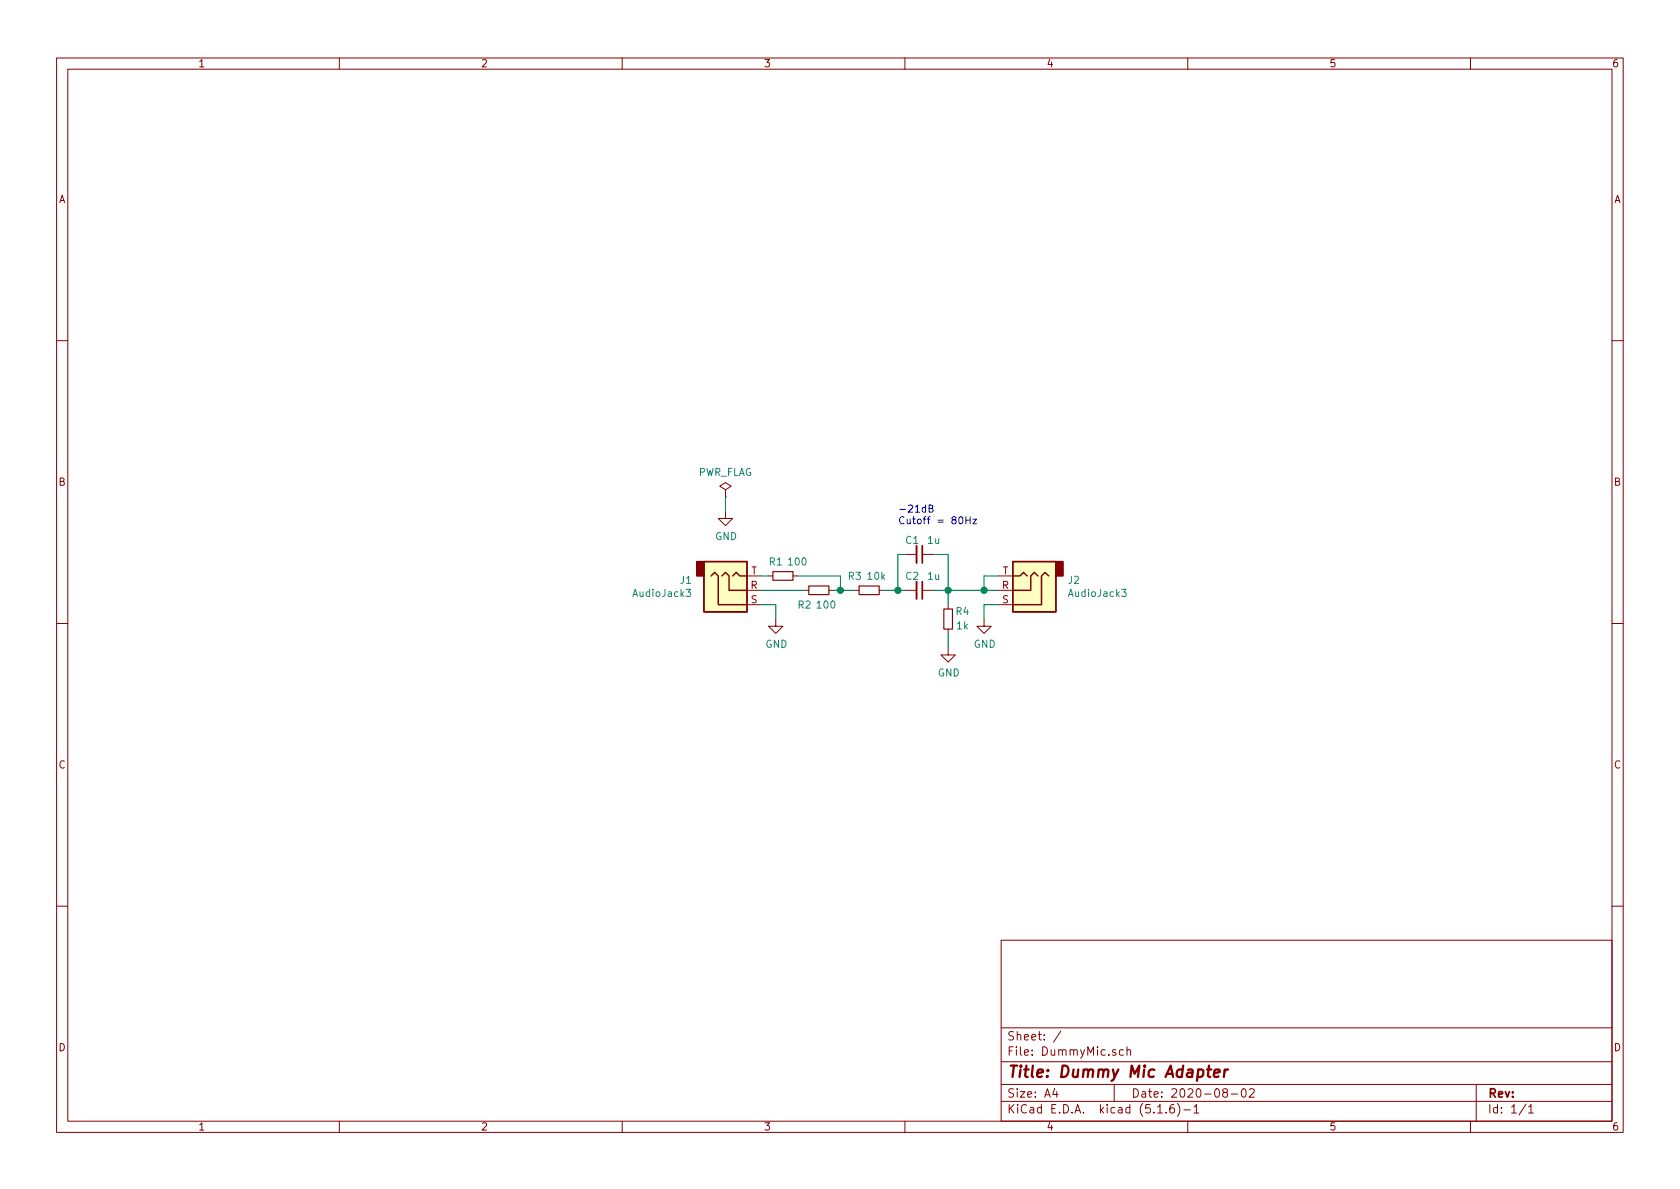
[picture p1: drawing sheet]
EESchema Schematic File Version 4
EELAYER 30 0
EELAYER END
$Descr A4 11693 8268
encoding utf-8
Sheet 1 1
Title "Dummy Mic Adapter"
Date "2020-08-02"
Rev ""
Comp ""
Comment1 ""
Comment2 ""
Comment3 ""
Comment4 ""
$EndDescr
$Comp
L Connector:AudioJack3 J1
U 1 1
P 5100 4100
F 0 "J1" H 4821 4033 50  0000 R CNN
F 1 "AudioJack3" H 4821 4124 50  0000 R CNN
F 2 "toripoyo:PJ-3420" H 5100 4100 50  0001 C CNN
F 3 "~" H 5100 4100 50  0001 C CNN
	1    5100 4100
	1    0    0    1   
$EndComp
$Comp
L Device:R_Small R1
U 1 1
P 5450 4000
F 0 "R1" V 5350 3950 50  0000 C CNN
F 1 "100" V 5350 4100 50  0000 C CNN
F 2 "Resistor_SMD:R_0603_1608Metric_Pad1.05x0.95mm_HandSolder" H 5450 4000 50  0001 C CNN
F 3 "~" H 5450 4000 50  0001 C CNN
	1    5450 4000
	0    1    1    0   
$EndComp
$Comp
L Device:R_Small R2
U 1 1
P 5700 4100
F 0 "R2" V 5800 4000 50  0000 C CNN
F 1 "100" V 5800 4150 50  0000 C CNN
F 2 "Resistor_SMD:R_0603_1608Metric_Pad1.05x0.95mm_HandSolder" H 5700 4100 50  0001 C CNN
F 3 "~" H 5700 4100 50  0001 C CNN
	1    5700 4100
	0    1    1    0   
$EndComp
Wire Wire Line
	5600 4100 5300 4100
Wire Wire Line
	5300 4000 5350 4000
Wire Wire Line
	5550 4000 5850 4000
Wire Wire Line
	5850 4000 5850 4100
Wire Wire Line
	5850 4100 5800 4100
$Comp
L power:GND #PWR02
U 1 1
P 5400 4300
F 0 "#PWR02" H 5400 4050 50  0001 C CNN
F 1 "GND" H 5405 4127 50  0000 C CNN
F 2 "" H 5400 4300 50  0001 C CNN
F 3 "" H 5400 4300 50  0001 C CNN
	1    5400 4300
	1    0    0    -1  
$EndComp
Wire Wire Line
	5400 4300 5400 4200
Wire Wire Line
	5400 4200 5300 4200
$Comp
L Device:C_Small C2
U 1 1
P 6400 4100
F 0 "C2" V 6300 4050 50  0000 C CNN
F 1 "1u" V 6300 4200 50  0000 C CNN
F 2 "Capacitor_SMD:C_0805_2012Metric_Pad1.15x1.40mm_HandSolder" H 6400 4100 50  0001 C CNN
F 3 "~" H 6400 4100 50  0001 C CNN
	1    6400 4100
	0    1    1    0   
$EndComp
$Comp
L Connector:AudioJack3 J2
U 1 1
P 7150 4100
F 0 "J2" H 6870 4033 50  0000 R CNN
F 1 "AudioJack3" H 6870 4124 50  0000 R CNN
F 2 "toripoyo:PJ-3420" H 7150 4100 50  0001 C CNN
F 3 "~" H 7150 4100 50  0001 C CNN
	1    7150 4100
	-1   0    0    1   
$EndComp
Wire Wire Line
	6950 4000 6850 4000
Wire Wire Line
	6850 4000 6850 4100
Wire Wire Line
	6850 4100 6950 4100
$Comp
L power:GND #PWR04
U 1 1
P 6850 4300
F 0 "#PWR04" H 6850 4050 50  0001 C CNN
F 1 "GND" H 6855 4127 50  0000 C CNN
F 2 "" H 6850 4300 50  0001 C CNN
F 3 "" H 6850 4300 50  0001 C CNN
	1    6850 4300
	1    0    0    -1  
$EndComp
Wire Wire Line
	6850 4300 6850 4200
Wire Wire Line
	6850 4200 6950 4200
$Comp
L Device:R_Small R4
U 1 1
P 6600 4300
F 0 "R4" H 6500 4250 50  0000 C CNN
F 1 "1k" H 6500 4350 50  0000 C CNN
F 2 "Resistor_SMD:R_0603_1608Metric_Pad1.05x0.95mm_HandSolder" H 6600 4300 50  0001 C CNN
F 3 "~" H 6600 4300 50  0001 C CNN
	1    6600 4300
	-1   0    0    1   
$EndComp
Wire Wire Line
	6500 4100 6600 4100
Connection ~ 6850 4100
$Comp
L power:GND #PWR03
U 1 1
P 6600 4500
F 0 "#PWR03" H 6600 4250 50  0001 C CNN
F 1 "GND" H 6605 4327 50  0000 C CNN
F 2 "" H 6600 4500 50  0001 C CNN
F 3 "" H 6600 4500 50  0001 C CNN
	1    6600 4500
	1    0    0    -1  
$EndComp
Wire Wire Line
	6600 4400 6600 4500
Wire Wire Line
	6600 4200 6600 4100
Connection ~ 6600 4100
Wire Wire Line
	6600 4100 6850 4100
$Comp
L Device:R_Small R3
U 1 1
P 6050 4100
F 0 "R3" V 5950 4000 50  0000 C CNN
F 1 "10k" V 5950 4150 50  0000 C CNN
F 2 "Resistor_SMD:R_0603_1608Metric_Pad1.05x0.95mm_HandSolder" H 6050 4100 50  0001 C CNN
F 3 "~" H 6050 4100 50  0001 C CNN
	1    6050 4100
	0    1    1    0   
$EndComp
Wire Wire Line
	5950 4100 5850 4100
Connection ~ 5850 4100
Wire Wire Line
	6150 4100 6250 4100
$Comp
L Device:C_Small C1
U 1 1
P 6400 3850
F 0 "C1" V 6300 3800 50  0000 C CNN
F 1 "1u" V 6300 3950 50  0000 C CNN
F 2 "Capacitor_SMD:C_0805_2012Metric_Pad1.15x1.40mm_HandSolder" H 6400 3850 50  0001 C CNN
F 3 "~" H 6400 3850 50  0001 C CNN
	1    6400 3850
	0    1    1    0   
$EndComp
Wire Wire Line
	6300 3850 6250 3850
Wire Wire Line
	6250 3850 6250 4100
Connection ~ 6250 4100
Wire Wire Line
	6250 4100 6300 4100
Wire Wire Line
	6500 3850 6600 3850
Wire Wire Line
	6600 3850 6600 4100
Text Notes 6250 3650 0    50   ~ 0
-21dB\nCutoff = 80Hz
$Comp
L power:GND #PWR01
U 1 1
P 5050 3550
F 0 "#PWR01" H 5050 3300 50  0001 C CNN
F 1 "GND" H 5055 3377 50  0000 C CNN
F 2 "" H 5050 3550 50  0001 C CNN
F 3 "" H 5050 3550 50  0001 C CNN
	1    5050 3550
	1    0    0    -1  
$EndComp
$Comp
L power:PWR_FLAG #FLG01
U 1 1
P 5050 3450
F 0 "#FLG01" H 5050 3525 50  0001 C CNN
F 1 "PWR_FLAG" H 5050 3623 50  0000 C CNN
F 2 "" H 5050 3450 50  0001 C CNN
F 3 "~" H 5050 3450 50  0001 C CNN
	1    5050 3450
	1    0    0    -1  
$EndComp
Wire Wire Line
	5050 3450 5050 3550
$EndSCHEMATC
